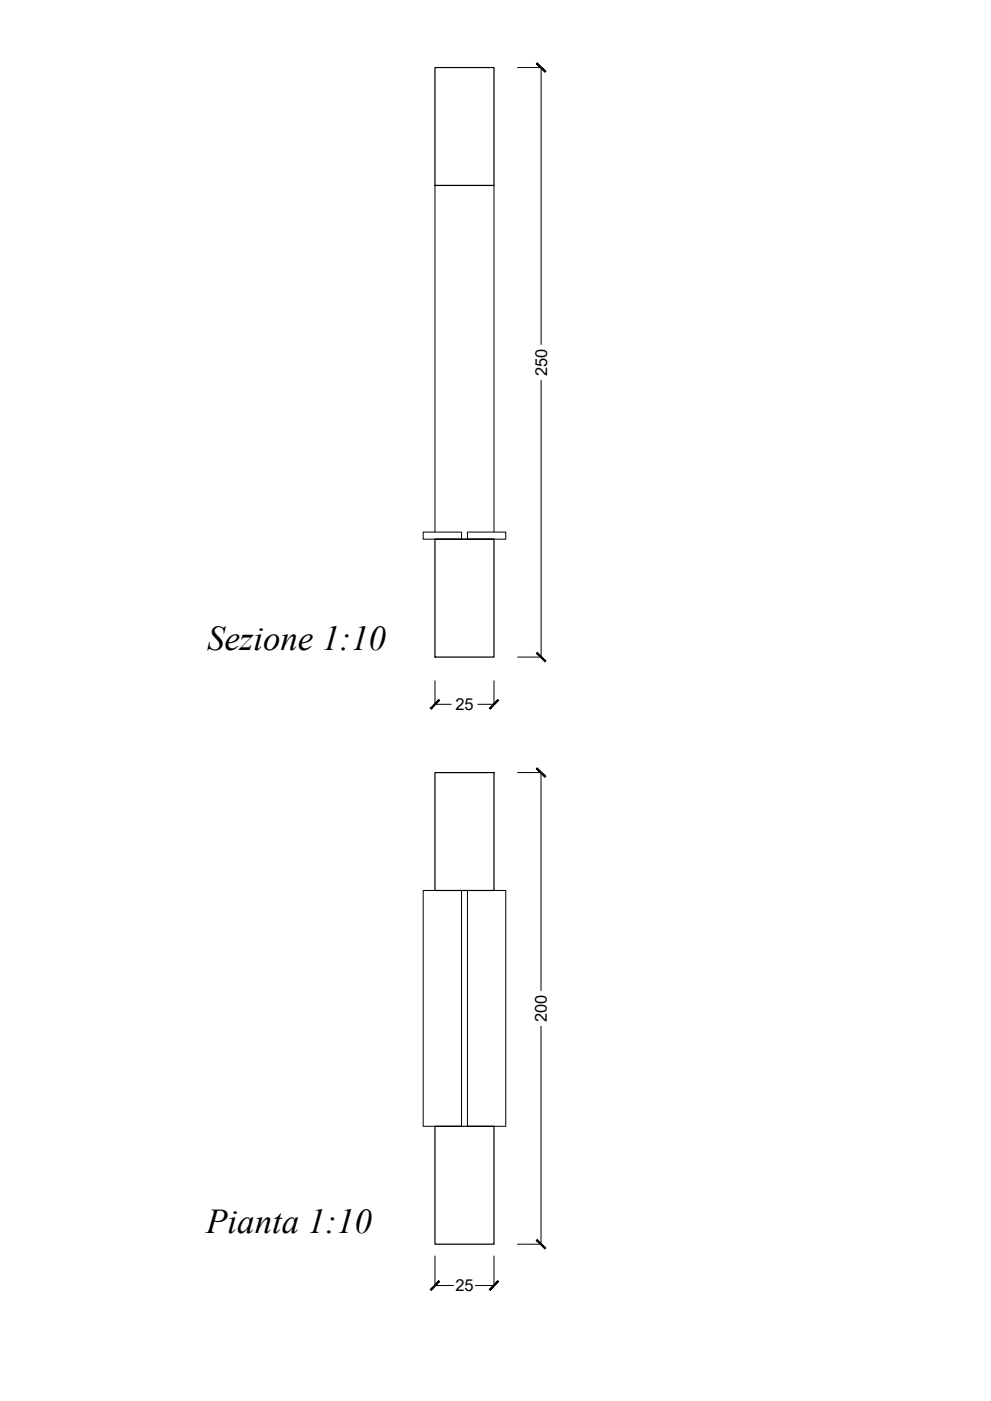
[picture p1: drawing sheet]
<svg xmlns="http://www.w3.org/2000/svg" width="420mm" height="594mm" viewBox="0 0 420 594" stroke-linecap="round" stroke-linejoin="round" font-family="sans-serif">
<!-- layer: LASTRE SEZ -->
<path d="M179.4 225.6h16.3v3h-16.3zM198.2 225.6h16.2v3h-16.2z" fill="none" stroke="#000" stroke-width=".42"/>
<!-- layer: quote -->
<path d="M219.4 28.6h10v117.5M229.4 161.2v117.4h-10M184.4 288.7v9.9h6.9M209.4 288.7v9.9h-6.8M219.4 327.6h10v92.5M229.4 435.2v92.4h-10M184.4 532.6v12.5h7.9M209.4 532.6v12.5h-7.8" fill="none" stroke="#000" stroke-width=".42"/>
<!-- layer: 0 -->
<g fill="#000" stroke="#000" stroke-width=".42">
<path d="M227.4 27l3.6 3.6 .4-.3zM227.8 26.7l3.6 3.6-4-3.3z"/>
<path d="M227.8 276.6l-.4 .4 4 3.2zM227.4 277l4 3.2-.4 .4z"/>
<path d="M186 296.7l-3.2 3.9 3.6-3.6zM186 296.7l-3.2 3.9-.4-.3z"/>
<path d="M207.4 300.3l.4 .3 3.2-3.9zM211 296.7l.4 .3-3.6 3.6z"/>
<path d="M227.4 326l3.6 3.6 .4-.4zM227.4 326l.4-.4 3.6 3.6z"/>
<path d="M227.8 525.6l-.4 .4 4 3.2zM227.4 526l4 3.2-.4 .4z"/>
<path d="M186 543.1l-3.2 4 3.6-3.6zM182.4 546.7l3.6-3.6-3.2 4z"/>
<path d="M207.4 546.7l.4 .4 3.2-4zM211 543.1l.4 .4-3.6 3.6z"/>
</g>
<!-- layer: linee proiettate -->
<path d="M184.4 225.6v-147h25v147M184.4 228.6h25M179.4 377.6h16.3v100h-16.3zM198.2 377.6h16.2v100h-16.2z" fill="none" stroke="#000" stroke-width=".42"/>
<!-- layer: muro -->
<path d="M184.4 28.6h25v50h-25zM184.4 228.6h25v50h-25zM184.4 327.6h25v50h-25zM184.4 477.6h25v50h-25z" fill="none" stroke="#000" stroke-width=".51"/>
<g font-size="14.8">
<text x="87.8" y="275.5">Sezione 1:10</text>
<text x="87.5" y="522.9">Pianta 1:10</text>
</g>
<g font-size="7">
<text x="231.9" y="159.4" transform="rotate(-90 231.9 159.4)">250</text>
<text x="193.1" y="301.1">25</text>
<text x="231.9" y="433.4" transform="rotate(-90 231.9 433.4)">200</text>
<text x="193.1" y="547.6">25</text>
</g>
</svg>
